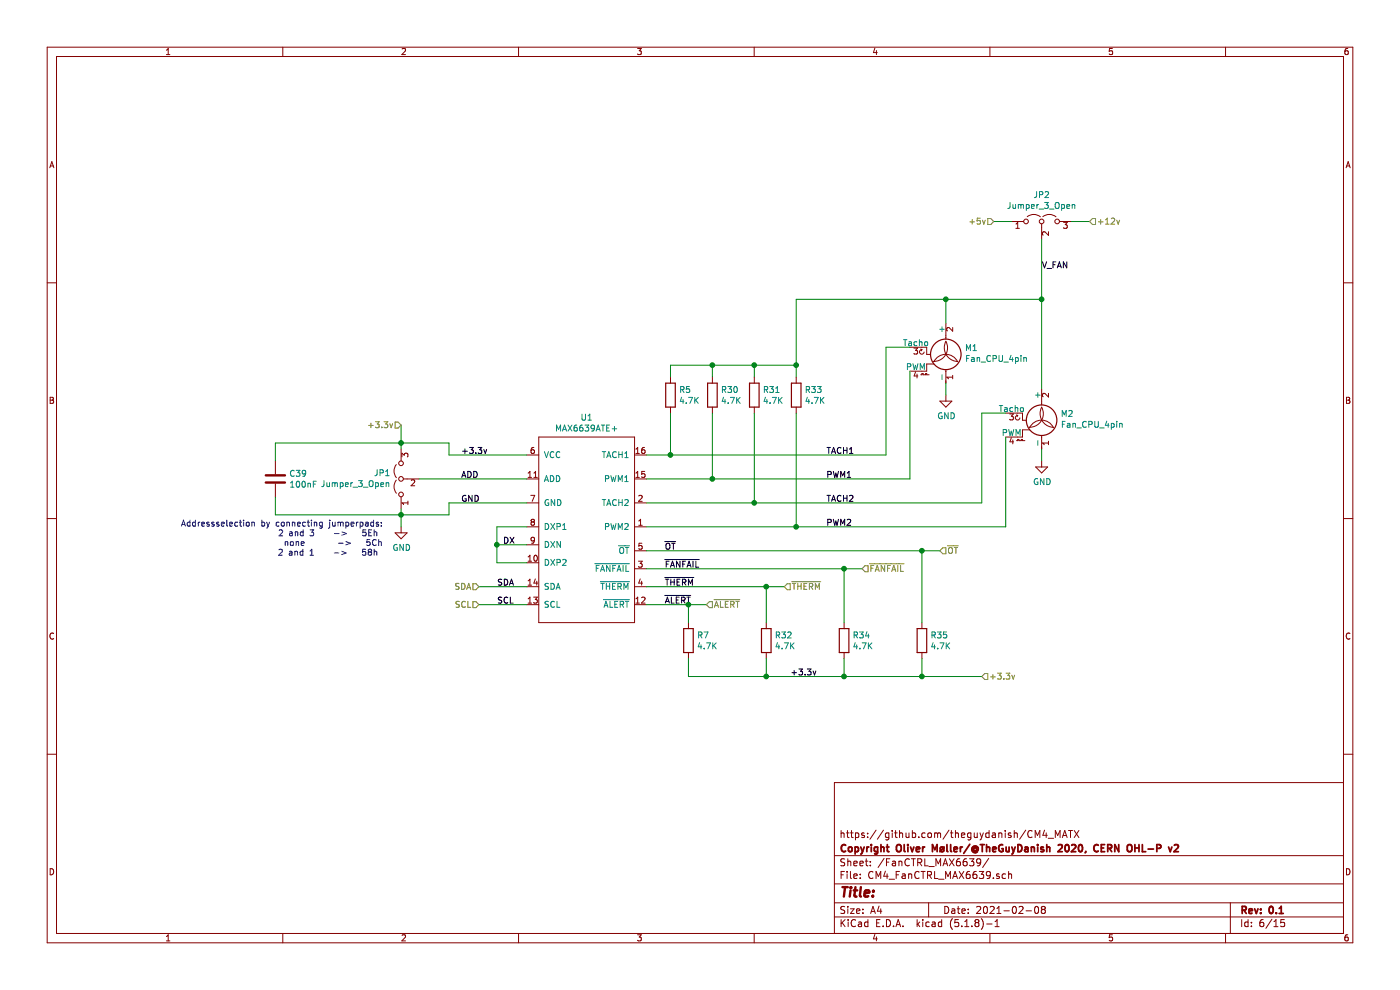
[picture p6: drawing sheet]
EESchema Schematic File Version 4
EELAYER 30 0
EELAYER END
$Descr A4 11693 8268
encoding utf-8
Sheet 6 15
Title ""
Date "2021-02-08"
Rev "0.1"
Comp "Copyright Oliver Møller/@TheGuyDanish 2020, CERN OHL-P v2"
Comment1 "https://github.com/theguydanish/CM4_MATX"
Comment2 ""
Comment3 ""
Comment4 ""
$EndDescr
Wire Wire Line
	4400 4000 3500 4000
Wire Wire Line
	4400 4400 4150 4400
Wire Wire Line
	4150 4400 4150 4550
Wire Wire Line
	4150 4550 4400 4550
Wire Wire Line
	4400 4700 4150 4700
Wire Wire Line
	4150 4700 4150 4550
Connection ~ 4150 4550
Wire Wire Line
	4400 4900 4000 4900
Wire Wire Line
	4400 5050 4000 5050
Text HLabel 4000 4900 0    50   Input ~ 0
SDA
Text HLabel 4000 5050 0    50   Input ~ 0
SCL
Wire Wire Line
	5400 5050 5750 5050
$Comp
L CM4_MATX:R R7
U 1 1
P 5750 5350
F 0 "R7" H 5820 5396 50  0000 L CNN
F 1 "4.7K" H 5820 5305 50  0000 L CNN
F 2 "CM4_MATX:R_0402_1005Metric_Pad0.72x0.64mm_HandSolder" V 5680 5350 50  0001 C CNN
F 3 "https://www.mouser.co.uk/datasheet/2/447/PYu_RC_Group_51_RoHS_L_10-1664068.pdf" H 5750 5350 50  0001 C CNN
F 4 "0402 1/16W 4.7KOhm 1%" H 5750 5350 50  0001 C CNN "Description"
F 5 "Yageo" H 5750 5350 50  0001 C CNN "Mfr."
F 6 "RC0402FR-074K7L" H 5750 5350 50  0001 C CNN "Mfr. No"
F 7 "603-RC0402FR-074K7L" H 5750 5350 50  0001 C CNN "Mouser Part Number"
F 8 "https://www.mouser.co.uk/ProductDetail/Yageo/RC0402FR-074K7L/?qs=sGAEpiMZZMvdGkrng054t8Tx25L%252BvTaRRFeij8HQtRc%3D" H 5750 5350 50  0001 C CNN "Mouser Price/Stock"
	1    5750 5350
	1    0    0    -1  
$EndComp
$Comp
L CM4_MATX:R R32
U 1 1
P 6400 5350
F 0 "R32" H 6470 5396 50  0000 L CNN
F 1 "4.7K" H 6470 5305 50  0000 L CNN
F 2 "CM4_MATX:R_0402_1005Metric_Pad0.72x0.64mm_HandSolder" V 6330 5350 50  0001 C CNN
F 3 "https://www.mouser.co.uk/datasheet/2/447/PYu_RC_Group_51_RoHS_L_10-1664068.pdf" H 6400 5350 50  0001 C CNN
F 4 "0402 1/16W 4.7KOhm 1%" H 6400 5350 50  0001 C CNN "Description"
F 5 "Yageo" H 6400 5350 50  0001 C CNN "Mfr."
F 6 "RC0402FR-074K7L" H 6400 5350 50  0001 C CNN "Mfr. No"
F 7 "603-RC0402FR-074K7L" H 6400 5350 50  0001 C CNN "Mouser Part Number"
F 8 "https://www.mouser.co.uk/ProductDetail/Yageo/RC0402FR-074K7L/?qs=sGAEpiMZZMvdGkrng054t8Tx25L%252BvTaRRFeij8HQtRc%3D" H 6400 5350 50  0001 C CNN "Mouser Price/Stock"
	1    6400 5350
	1    0    0    -1  
$EndComp
$Comp
L CM4_MATX:R R34
U 1 1
P 7050 5350
F 0 "R34" H 7120 5396 50  0000 L CNN
F 1 "4.7K" H 7120 5305 50  0000 L CNN
F 2 "CM4_MATX:R_0402_1005Metric_Pad0.72x0.64mm_HandSolder" V 6980 5350 50  0001 C CNN
F 3 "https://www.mouser.co.uk/datasheet/2/447/PYu_RC_Group_51_RoHS_L_10-1664068.pdf" H 7050 5350 50  0001 C CNN
F 4 "0402 1/16W 4.7KOhm 1%" H 7050 5350 50  0001 C CNN "Description"
F 5 "Yageo" H 7050 5350 50  0001 C CNN "Mfr."
F 6 "RC0402FR-074K7L" H 7050 5350 50  0001 C CNN "Mfr. No"
F 7 "603-RC0402FR-074K7L" H 7050 5350 50  0001 C CNN "Mouser Part Number"
F 8 "https://www.mouser.co.uk/ProductDetail/Yageo/RC0402FR-074K7L/?qs=sGAEpiMZZMvdGkrng054t8Tx25L%252BvTaRRFeij8HQtRc%3D" H 7050 5350 50  0001 C CNN "Mouser Price/Stock"
	1    7050 5350
	1    0    0    -1  
$EndComp
$Comp
L CM4_MATX:R R35
U 1 1
P 7700 5350
F 0 "R35" H 7770 5396 50  0000 L CNN
F 1 "4.7K" H 7770 5305 50  0000 L CNN
F 2 "CM4_MATX:R_0402_1005Metric_Pad0.72x0.64mm_HandSolder" V 7630 5350 50  0001 C CNN
F 3 "https://www.mouser.co.uk/datasheet/2/447/PYu_RC_Group_51_RoHS_L_10-1664068.pdf" H 7700 5350 50  0001 C CNN
F 4 "0402 1/16W 4.7KOhm 1%" H 7700 5350 50  0001 C CNN "Description"
F 5 "Yageo" H 7700 5350 50  0001 C CNN "Mfr."
F 6 "RC0402FR-074K7L" H 7700 5350 50  0001 C CNN "Mfr. No"
F 7 "603-RC0402FR-074K7L" H 7700 5350 50  0001 C CNN "Mouser Part Number"
F 8 "https://www.mouser.co.uk/ProductDetail/Yageo/RC0402FR-074K7L/?qs=sGAEpiMZZMvdGkrng054t8Tx25L%252BvTaRRFeij8HQtRc%3D" H 7700 5350 50  0001 C CNN "Mouser Price/Stock"
	1    7700 5350
	1    0    0    -1  
$EndComp
Wire Wire Line
	5750 5050 5750 5200
Wire Wire Line
	6400 5200 6400 4900
Wire Wire Line
	5400 4900 6400 4900
Wire Wire Line
	7050 4750 7050 5200
Wire Wire Line
	5400 4750 7050 4750
Wire Wire Line
	7700 4600 7700 5200
Wire Wire Line
	5400 4600 7700 4600
Wire Wire Line
	7050 4750 7200 4750
Connection ~ 7050 4750
Wire Wire Line
	7700 4600 7850 4600
Connection ~ 7700 4600
Wire Wire Line
	5750 5050 5900 5050
Connection ~ 5750 5050
Wire Wire Line
	6400 4900 6550 4900
Connection ~ 6400 4900
Text HLabel 7850 4600 2    50   Input ~ 0
~OT
Text HLabel 7200 4750 2    50   Input ~ 0
~FANFAIL
Text HLabel 6550 4900 2    50   Input ~ 0
~THERM
Text HLabel 5900 5050 2    50   Input ~ 0
~ALERT
Wire Wire Line
	5750 5500 5750 5650
Wire Wire Line
	5750 5650 6400 5650
Wire Wire Line
	7700 5500 7700 5650
Connection ~ 7700 5650
Wire Wire Line
	7700 5650 8200 5650
Wire Wire Line
	7050 5500 7050 5650
Connection ~ 7050 5650
Wire Wire Line
	7050 5650 7700 5650
Wire Wire Line
	6400 5500 6400 5650
Connection ~ 6400 5650
Wire Wire Line
	6400 5650 7050 5650
Text HLabel 8200 5650 2    50   Input ~ 0
+3.3v
Text HLabel 3350 3550 0    50   Input ~ 0
+3.3v
Text HLabel 9100 1850 2    50   Input ~ 0
+12v
Text Label 3850 3800 0    50   ~ 0
+3.3v
Text Label 3850 4000 0    50   ~ 0
ADD
Text Label 3850 4200 0    50   ~ 0
GND
Text Label 4150 4900 0    50   ~ 0
SDA
Text Label 4150 5050 0    50   ~ 0
SCL
Text Label 5550 4600 0    50   ~ 0
~OT
Text Label 5550 4750 0    50   ~ 0
~FANFAIL
Text Label 5550 4900 0    50   ~ 0
~THERM
Text Label 5550 5050 0    50   ~ 0
~ALERT
Text Label 4200 4550 0    50   ~ 0
DX
Text Label 6600 5650 0    50   ~ 0
+3.3v
$Comp
L CM4_MATX:R R31
U 1 1
P 6300 3300
F 0 "R31" H 6370 3346 50  0000 L CNN
F 1 "4.7K" H 6370 3255 50  0000 L CNN
F 2 "CM4_MATX:R_0402_1005Metric_Pad0.72x0.64mm_HandSolder" V 6230 3300 50  0001 C CNN
F 3 "https://www.mouser.co.uk/datasheet/2/447/PYu_RC_Group_51_RoHS_L_10-1664068.pdf" H 6300 3300 50  0001 C CNN
F 4 "0402 1/16W 4.7KOhm 1%" H 6300 3300 50  0001 C CNN "Description"
F 5 "Yageo" H 6300 3300 50  0001 C CNN "Mfr."
F 6 "RC0402FR-074K7L" H 6300 3300 50  0001 C CNN "Mfr. No"
F 7 "603-RC0402FR-074K7L" H 6300 3300 50  0001 C CNN "Mouser Part Number"
F 8 "https://www.mouser.co.uk/ProductDetail/Yageo/RC0402FR-074K7L/?qs=sGAEpiMZZMvdGkrng054t8Tx25L%252BvTaRRFeij8HQtRc%3D" H 6300 3300 50  0001 C CNN "Mouser Price/Stock"
	1    6300 3300
	1    0    0    -1  
$EndComp
$Comp
L CM4_MATX:R R33
U 1 1
P 6650 3300
F 0 "R33" H 6720 3346 50  0000 L CNN
F 1 "4.7K" H 6720 3255 50  0000 L CNN
F 2 "CM4_MATX:R_0402_1005Metric_Pad0.72x0.64mm_HandSolder" V 6580 3300 50  0001 C CNN
F 3 "https://www.mouser.co.uk/datasheet/2/447/PYu_RC_Group_51_RoHS_L_10-1664068.pdf" H 6650 3300 50  0001 C CNN
F 4 "0402 1/16W 4.7KOhm 1%" H 6650 3300 50  0001 C CNN "Description"
F 5 "Yageo" H 6650 3300 50  0001 C CNN "Mfr."
F 6 "RC0402FR-074K7L" H 6650 3300 50  0001 C CNN "Mfr. No"
F 7 "603-RC0402FR-074K7L" H 6650 3300 50  0001 C CNN "Mouser Part Number"
F 8 "https://www.mouser.co.uk/ProductDetail/Yageo/RC0402FR-074K7L/?qs=sGAEpiMZZMvdGkrng054t8Tx25L%252BvTaRRFeij8HQtRc%3D" H 6650 3300 50  0001 C CNN "Mouser Price/Stock"
	1    6650 3300
	1    0    0    -1  
$EndComp
$Comp
L CM4_MATX:R R5
U 1 1
P 5600 3300
F 0 "R5" H 5670 3346 50  0000 L CNN
F 1 "4.7K" H 5670 3255 50  0000 L CNN
F 2 "CM4_MATX:R_0402_1005Metric_Pad0.72x0.64mm_HandSolder" V 5530 3300 50  0001 C CNN
F 3 "https://www.mouser.co.uk/datasheet/2/447/PYu_RC_Group_51_RoHS_L_10-1664068.pdf" H 5600 3300 50  0001 C CNN
F 4 "0402 1/16W 4.7KOhm 1%" H 5600 3300 50  0001 C CNN "Description"
F 5 "Yageo" H 5600 3300 50  0001 C CNN "Mfr."
F 6 "RC0402FR-074K7L" H 5600 3300 50  0001 C CNN "Mfr. No"
F 7 "603-RC0402FR-074K7L" H 5600 3300 50  0001 C CNN "Mouser Part Number"
F 8 "https://www.mouser.co.uk/ProductDetail/Yageo/RC0402FR-074K7L/?qs=sGAEpiMZZMvdGkrng054t8Tx25L%252BvTaRRFeij8HQtRc%3D" H 5600 3300 50  0001 C CNN "Mouser Price/Stock"
	1    5600 3300
	1    0    0    -1  
$EndComp
$Comp
L CM4_MATX:R R30
U 1 1
P 5950 3300
F 0 "R30" H 6020 3346 50  0000 L CNN
F 1 "4.7K" H 6020 3255 50  0000 L CNN
F 2 "CM4_MATX:R_0402_1005Metric_Pad0.72x0.64mm_HandSolder" V 5880 3300 50  0001 C CNN
F 3 "https://www.mouser.co.uk/datasheet/2/447/PYu_RC_Group_51_RoHS_L_10-1664068.pdf" H 5950 3300 50  0001 C CNN
F 4 "0402 1/16W 4.7KOhm 1%" H 5950 3300 50  0001 C CNN "Description"
F 5 "Yageo" H 5950 3300 50  0001 C CNN "Mfr."
F 6 "RC0402FR-074K7L" H 5950 3300 50  0001 C CNN "Mfr. No"
F 7 "603-RC0402FR-074K7L" H 5950 3300 50  0001 C CNN "Mouser Part Number"
F 8 "https://www.mouser.co.uk/ProductDetail/Yageo/RC0402FR-074K7L/?qs=sGAEpiMZZMvdGkrng054t8Tx25L%252BvTaRRFeij8HQtRc%3D" H 5950 3300 50  0001 C CNN "Mouser Price/Stock"
	1    5950 3300
	1    0    0    -1  
$EndComp
Wire Wire Line
	6300 3150 6300 3050
Wire Wire Line
	6650 3150 6650 3050
Wire Wire Line
	6650 3050 6300 3050
Connection ~ 6300 3050
Wire Wire Line
	5600 3150 5600 3050
$Comp
L CM4_MATX:Fan_CPU_4pin M1
U 1 1
P 7900 3000
F 0 "M1" H 8058 3096 50  0000 L CNN
F 1 "Fan_CPU_4pin" H 8058 3005 50  0000 L CNN
F 2 "CM4_MATX:FanPinHeader_1x04_P2.54mm_Vertical" H 7950 2460 50  0001 C CNN
F 3 "http://www.formfactors.org/developer%5Cspecs%5Crev1_2_public.pdf" H 7900 3010 50  0001 C CNN
F 4 "Standard PC 4-pin fan header (Molex 47053-100)" H 7900 3000 50  0001 C CNN "Description"
F 5 "Molex" H 7900 3000 50  0001 C CNN "Mfr."
F 6 "47053-1000" H 7900 3000 50  0001 C CNN "Mfr. No"
F 7 "538-47053-1000" H 7900 3000 50  0001 C CNN "Mouser Part Number"
F 8 "https://www.mouser.co.uk/ProductDetail/Molex/47053-1000/?qs=ph4zPCVRuvqoDX7hrEhxNA%3D%3D" H 7900 3000 50  0001 C CNN "Mouser Price/Stock"
	1    7900 3000
	1    0    0    -1  
$EndComp
$Comp
L CM4_MATX:Fan_CPU_4pin M2
U 1 1
P 8700 3550
F 0 "M2" H 8858 3646 50  0000 L CNN
F 1 "Fan_CPU_4pin" H 8858 3555 50  0000 L CNN
F 2 "CM4_MATX:FanPinHeader_1x04_P2.54mm_Vertical" H 8750 3010 50  0001 C CNN
F 3 "http://www.formfactors.org/developer%5Cspecs%5Crev1_2_public.pdf" H 8700 3560 50  0001 C CNN
F 4 "Standard PC 4-pin fan header (Molex 47053-100)" H 8700 3550 50  0001 C CNN "Description"
F 5 "Molex" H 8700 3550 50  0001 C CNN "Mfr."
F 6 "47053-1000" H 8700 3550 50  0001 C CNN "Mfr. No"
F 7 "538-47053-1000" H 8700 3550 50  0001 C CNN "Mouser Part Number"
F 8 "https://www.mouser.co.uk/ProductDetail/Molex/47053-1000/?qs=ph4zPCVRuvqoDX7hrEhxNA%3D%3D" H 8700 3550 50  0001 C CNN "Mouser Price/Stock"
	1    8700 3550
	1    0    0    -1  
$EndComp
$Comp
L CM4_MATX:MAX6639ATE+ U1
U 1 1
P 4900 4450
F 0 "U1" H 4900 5415 50  0000 C CNN
F 1 "MAX6639ATE+" H 4900 5324 50  0000 C CNN
F 2 "CM4_MATX:TQFN-16-1EP_5x5mm_P0.8mm_EP3.1x3.1mm" H 4950 5800 50  0001 C CNN
F 3 "https://datasheets.maximintegrated.com/en/ds/MAX6639-MAX6639F.pdf" H 4900 5500 50  0001 C CNN
F 4 "Maxim Integrated" H 4900 5700 50  0001 C CNN "Mfr."
F 5 "MAX6639ATE+" H 4900 4450 50  0001 C CNN "Mfr. No"
F 6 "700-MAX6639ATE" H 4900 4450 50  0001 C CNN "Mouser Part Number"
F 7 "https://www.mouser.co.uk/ProductDetail/Maxim-Integrated/MAX6639ATE%2b/?qs=7H2Jq%252ByxpJLsoVNJxdDPow%3D%3D" H 4900 4450 50  0001 C CNN "Mouser Price/Stock"
F 8 "2-Channel Temperature Monitor with Dual, Automatic, PWM Fan-Speed Controller" H 4900 4450 50  0001 C CNN "Description"
	1    4900 4450
	1    0    0    -1  
$EndComp
Wire Wire Line
	6300 3050 5950 3050
Wire Wire Line
	5950 3050 5950 3150
Wire Wire Line
	5400 4400 6650 4400
Wire Wire Line
	5400 4200 6300 4200
Wire Wire Line
	5400 4000 5950 4000
Wire Wire Line
	5400 3800 5600 3800
Wire Wire Line
	5600 3450 5600 3800
Connection ~ 5600 3800
Wire Wire Line
	5600 3800 7400 3800
Wire Wire Line
	5950 3450 5950 4000
Connection ~ 5950 4000
Wire Wire Line
	5950 4000 7600 4000
Wire Wire Line
	6300 3450 6300 4200
Connection ~ 6300 4200
Wire Wire Line
	6300 4200 8200 4200
Wire Wire Line
	6650 3450 6650 4400
Connection ~ 6650 4400
Wire Wire Line
	6650 4400 8400 4400
Text Label 6900 3800 0    50   ~ 0
TACH1
Text Label 6900 4000 0    50   ~ 0
PWM1
Text Label 6900 4200 0    50   ~ 0
TACH2
Text Label 6900 4400 0    50   ~ 0
PWM2
Wire Wire Line
	7600 2900 7400 2900
Wire Wire Line
	7400 2900 7400 3800
Wire Wire Line
	7600 3100 7600 4000
Wire Wire Line
	8200 3450 8400 3450
Wire Wire Line
	8200 3450 8200 4200
Wire Wire Line
	8400 3650 8400 4400
Wire Wire Line
	7900 2700 7900 2500
Wire Wire Line
	7900 2500 8700 2500
Wire Wire Line
	8700 2500 8700 3250
Wire Wire Line
	8700 2500 8700 2000
Connection ~ 8700 2500
Text Label 8700 2250 0    50   ~ 0
V_FAN
$Comp
L CM4_MATX:GND #PWR0201
U 1 1
P 3350 4400
F 0 "#PWR0201" H 3350 4150 50  0001 C CNN
F 1 "GND" H 3355 4227 50  0000 C CNN
F 2 "" H 3350 4400 50  0001 C CNN
F 3 "" H 3350 4400 50  0001 C CNN
	1    3350 4400
	1    0    0    -1  
$EndComp
$Comp
L CM4_MATX:GND #PWR0202
U 1 1
P 7900 3300
F 0 "#PWR0202" H 7900 3050 50  0001 C CNN
F 1 "GND" H 7905 3127 50  0000 C CNN
F 2 "" H 7900 3300 50  0001 C CNN
F 3 "" H 7900 3300 50  0001 C CNN
	1    7900 3300
	1    0    0    -1  
$EndComp
$Comp
L CM4_MATX:GND #PWR0203
U 1 1
P 8700 3850
F 0 "#PWR0203" H 8700 3600 50  0001 C CNN
F 1 "GND" H 8705 3677 50  0000 C CNN
F 2 "" H 8700 3850 50  0001 C CNN
F 3 "" H 8700 3850 50  0001 C CNN
	1    8700 3850
	1    0    0    -1  
$EndComp
Wire Wire Line
	7900 3200 7900 3300
Wire Wire Line
	8700 3750 8700 3850
Wire Wire Line
	5950 3050 5600 3050
Connection ~ 5950 3050
Wire Wire Line
	7900 2500 6650 2500
Wire Wire Line
	6650 2500 6650 3050
Connection ~ 7900 2500
Connection ~ 6650 3050
Text Notes 3200 4650 2    50   ~ 0
Addressselection by connecting jumperpads:\n2 and 3    ->   5Eh \nnone       ->   5Ch\n2 and 1    ->   58h 
$Comp
L CM4_MATX:C C39
U 1 1
P 2300 4000
F 0 "C39" H 2415 4046 50  0000 L CNN
F 1 "100nF" H 2415 3955 50  0000 L CNN
F 2 "CM4_MATX:C_0402_1005Metric_Pad0.74x0.62mm_HandSolder" H 2338 3850 50  0001 C CNN
F 3 "https://www.mouser.co.uk/datasheet/2/40/cx5r-776519.pdf" H 2300 4000 50  0001 C CNN
F 4 "581-0402ZD104MAT4A" H 2300 4000 50  0001 C CNN "Mouser Part Number"
F 5 "https://www.mouser.co.uk/ProductDetail/AVX/0402ZD104MAT4A/?qs=sGAEpiMZZMvsSlwiRhF8qud6rLLpfNdE%2FYSoyEGdkn4%3D" H 2300 4000 50  0001 C CNN "Mouser Price/Stock"
F 6 "AVX" H 2300 4000 50  0001 C CNN "Mfr."
F 7 "0402ZD104MAT4A" H 2300 4000 50  0001 C CNN "Mfr. No"
F 8 "10V 0.1uF X5R 0402 20% Tol" H 2300 4000 50  0001 C CNN "Description"
	1    2300 4000
	1    0    0    -1  
$EndComp
$Comp
L CM4_MATX:Jumper_3_Open JP1
U 1 1
P 3350 4000
F 0 "JP1" V 3396 4087 50  0000 L CNN
F 1 "Jumper_3_Open" V 3305 4087 50  0000 L CNN
F 2 "CM4_MATX:PinHeader_1x03_P2.54mm_Vertical" H 3350 4000 50  0001 C CNN
F 3 "~" H 3350 4000 50  0001 C CNN
F 4 "Standard 2.54mm (100mil)-separated pins" H 3350 4000 50  0001 C CNN "Description"
	1    3350 4000
	0    -1   -1   0   
$EndComp
Wire Wire Line
	4400 4200 3750 4200
Wire Wire Line
	3750 4200 3750 4300
Wire Wire Line
	3750 4300 3350 4300
Wire Wire Line
	3350 4300 3350 4250
Wire Wire Line
	3350 4300 3350 4400
Connection ~ 3350 4300
Wire Wire Line
	4400 3800 3750 3800
Wire Wire Line
	3750 3800 3750 3700
Wire Wire Line
	3750 3700 3350 3700
Wire Wire Line
	3350 3700 3350 3750
Wire Wire Line
	3350 3700 3350 3550
Connection ~ 3350 3700
Wire Wire Line
	3350 3700 2300 3700
Wire Wire Line
	2300 3700 2300 3850
Wire Wire Line
	2300 4150 2300 4300
Wire Wire Line
	2300 4300 3350 4300
Text HLabel 8300 1850 0    50   Input ~ 0
+5v
Wire Wire Line
	8950 1850 9100 1850
Wire Wire Line
	8300 1850 8450 1850
$Comp
L CM4_MATX:Jumper_3_Open JP2
U 1 1
P 8700 1850
F 0 "JP2" H 8700 2074 50  0000 C CNN
F 1 "Jumper_3_Open" H 8700 1983 50  0000 C CNN
F 2 "CM4_MATX:PinHeader_1x03_P2.54mm_Vertical" H 8700 1850 50  0001 C CNN
F 3 "~" H 8700 1850 50  0001 C CNN
F 4 "Standard 2.54mm (100mil)-separated pins" H 8700 1850 50  0001 C CNN "Description"
	1    8700 1850
	1    0    0    -1  
$EndComp
$EndSCHEMATC
